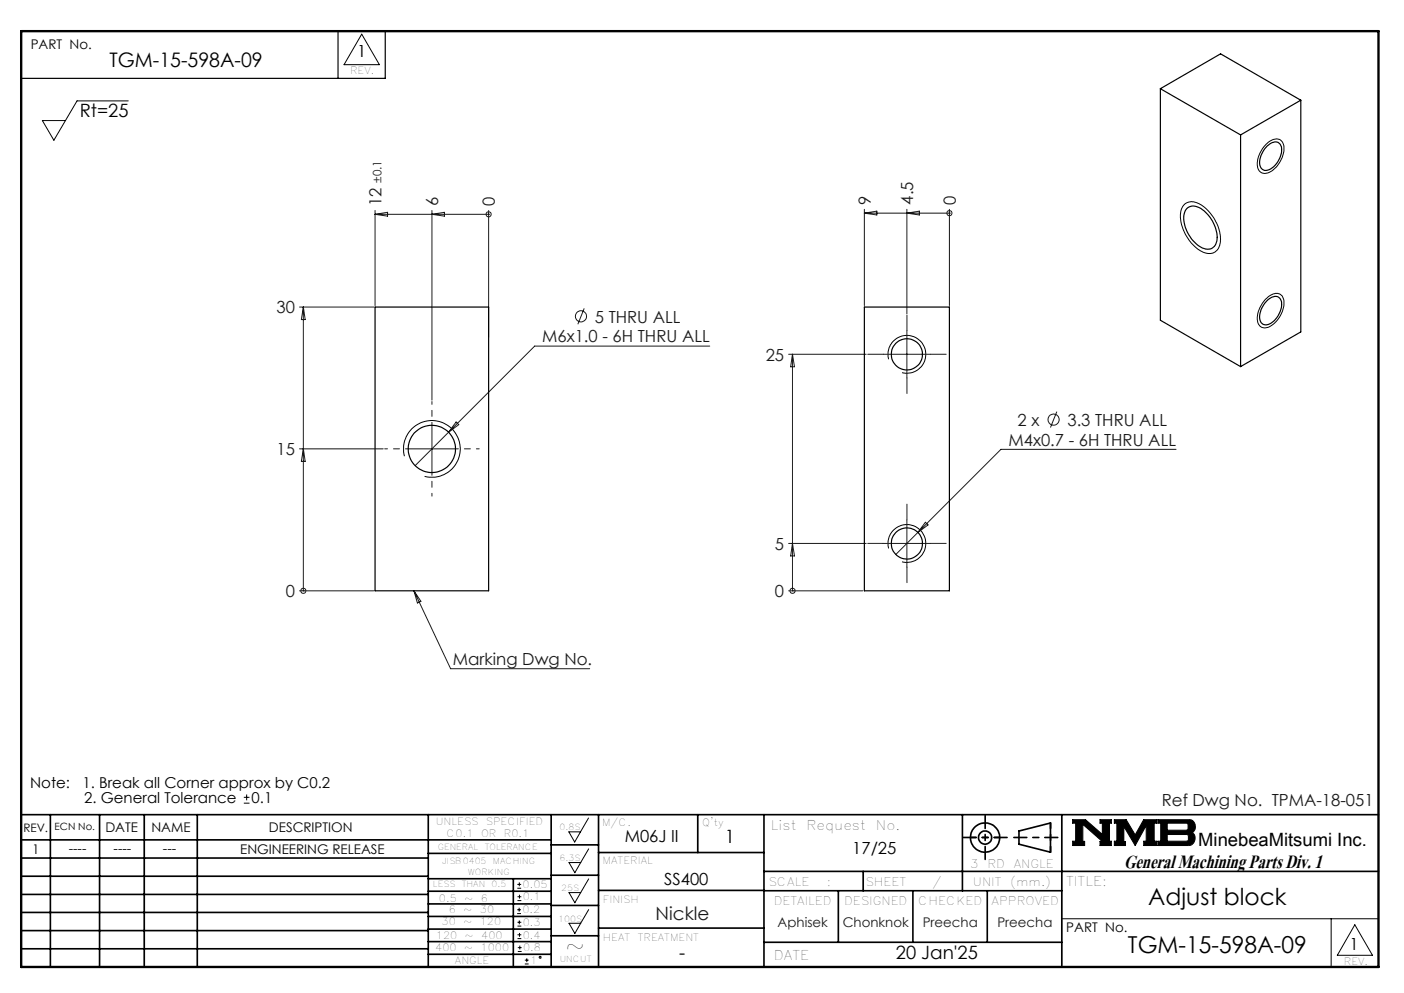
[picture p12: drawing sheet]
<svg xmlns="http://www.w3.org/2000/svg" width="297mm" height="210mm" viewBox="0 0 297 210" stroke-linecap="round" stroke-linejoin="round" font-family="sans-serif">
<g fill="none" stroke="#000" stroke-width=".21">
<path d="M76.5 7.2l3.8 6.5h-7.5zM27.1 21.3h-10.8l-4.9 8.4-2.4-4.2h4.9M267.8 30.5a2.42 2.42 0 0 1 3.2-.7 4 4 0 0 1-.3 4.6 3.6 3.6 0 0 1-3.8 2.2 2.69 2.69 0 0 1-.7-3.4l.9-1.8zM250.4 43.4a2.74 2.74 0 0 1 3.8 0 8.8 8.8 0 0 1 3.8 8.5 2.41 2.41 0 0 1-3.8 1.3 8.8 8.8 0 0 1-4.3-8.8zM188 76a4 4 0 0 1 3.5-5.1 4 4 0 0 1 4.3 4.3 4 4 0 0 1-5 3.6M267.6 63.4a2.63 2.63 0 0 1 3.3-1.1 3.4 3.4 0 0 1 .1 4 4.7 4.7 0 0 1-3.6 3 1.9 1.9 0 0 1-1.4-2.5l.5-1.8zM85.5 96.5a6 6 0 0 1 5.3-7.5 6 6 0 0 1 6.5 6.5 6 6 0 0 1-7.5 5.2M188 116a4 4 0 0 1 3.5-5.1 4 4 0 0 1 4.3 4.4 4 4 0 0 1-5 3.5M51.6 169.9h1.2M51.6 168.6h1.2M52.2 168v1.3M120.3 175.9h2.5l-1.2 2.2z"/>
<path d="M124.5 173l-1.7 2.9M124.5 179.5l-1.7 2.9M226.9 173.3h2.7l3.6 3.2v-2.4h-.5v-.8h2.4v.8h-.4v3.8h.4v.9h-2.4v-.9h.5l-4.1-3.6v3.6h.3v.9h-2.5v-.9h.6v-3.8h-.6zM235.7 173.3h2.5l1.9 3.3 1.8-3.3h2.8v.8h-.5v3.8h.5v.9h-2.8v-.9h.6v-3.3l-2.4 4.2-2.4-4v3.2h.4v.8h-2.4v-.9h.6v-3.8h-.6zM244.9 173.3h6.6a1.47 1.47 0 0 1 1.3 1.2 1.47 1.47 0 0 1-.7 1.6 1.48 1.48 0 0 1 .7 1.6 1.48 1.48 0 0 1-1.4 1.1h-6.5v-.9h.6v-3.8h-.6zM246.9 174.1h4.1l.3 .2v1l-.3 .3h-4.1zM246.9 176.5h4.2l.3 .3v.8l-.4 .3h-4.1zM109.4 193.2h.8M109.4 192.4h.8M109.4 187.8h.8M109.4 187h.8M109.5 198.5h.8"/>
<path d="M109.5 197.7h.8M109.5 195.9h.8M109.5 195h.8M109.5 190.5h.8M109.5 189.6h.8M109.8 192v.8M109.9 194.7v.8M109.9 186.6v.8M109.9 189.2v.8M109.9 197.3v.8M110 200v.8M120.4 182.4h2.4l-1.2 2.2z"/>
<path d="M120.4 188.8h2.4l-1.2 2.1zM120.4 195.3h2.4l-1.2 2.1zM124.5 185.9l-1.7 2.9M124.5 192.4l-1.7 2.9M224.6 194.3h67M281.6 194.3v10.2M286.6 195.6l3.7 6.4h-7.4zM109.5 201.2h.8M109.5 200.4h.8M111 203.9h.8M111 203.1h.8M111.4 202.7v.8"/>
<circle cx="114.3" cy="202.5" r=".2"/>
</g>
<g fill="none" stroke="#000" stroke-width=".35">
<path d="M4.5 172.3h287.1M4.5 177.6h112.1M10.7 172.3v32.2M21.1 172.3v32.2M30.5 172.3v32.2M41.7 172.3v32.2M90.6 172.3v32.2M116.6 172.3v32.2M116.6 178.7h10M126.6 172.3v32.2M147.6 172.3v8M161.6 172.3v32.2"/>
<path d="M203.6 172.3v16.1M215.5 175.7l6.7-1.6v6.1l-6.7-1.7zM224.6 172.3v32.2M4.5 185.3h86.1M4.5 181.5h86.1M4.5 189.2h86.1M4.5 193h86.1M4.5 196.8h86.1M90.6 199.1h26M90.6 193.8h26M90.6 188.5h26M90.6 191.2h26"/>
<path d="M90.6 180.5h26M90.6 185.8h26M90.6 196.5h26M108.6 185.8v18.5M116.6 185.1h10M116.6 191.5h10M116.6 197.9h10M126.6 196.3h35M126.6 188.3h35M126.6 180.3h35M161.6 184.3h130M161.6 199.3h63"/>
<path d="M161.6 188.4h63M177.3 188.4v10.9M182.6 184.3v4.1M193.1 188.4v10.9M208.8 188.4v10.9M4.5 200.7h86.1M90.6 201.8h26"/>
<circle cx="208.4" cy="177.1" r="3.1"/>
<circle cx="208.4" cy="177.1" r="1.4"/>
</g>
<path d="M4.5 6.6h287.1" fill="none" stroke="#000" stroke-width=".21" stroke-dasharray="6.3 1.3 1.3 1.3" stroke-dashoffset="1.9"/>
<g fill="none" stroke="#000" stroke-width=".25">
<path d="M71.5 6.6v10M81.5 6.6v10h-77M245.5 18.8v48.9l16.9 9.8M245.5 18.8l16.9 9.7M245.5 18.8l12.7-7.4 17 9.8M262.4 28.5v49M268 30.9a1.96 1.96 0 0 1 2.7-.5 3.7 3.7 0 0 1-.8 4.3 2.45 2.45 0 0 1-2.8 1.2 2.63 2.63 0 0 1-.2-3.4zM275.2 21.2l-12.8 7.3M275.2 21.2v49l-12.8 7.3M251.1 44.1a2.68 2.68 0 0 1 3.6 .5 7.7 7.7 0 0 1 2.7 6.3 2.06 2.06 0 0 1-3.4 1.4 7.4 7.4 0 0 1-3.5-7.1zM79.3 64.9h24.1v60h-24.1zM182.8 64.9h18v60h-18z"/>
<path d="M268 63.6a1.96 1.96 0 0 1 2.7-.5 3.7 3.7 0 0 1-.8 4.3 2.45 2.45 0 0 1-2.8 1.1 2.67 2.67 0 0 1-.2-3.4z"/>
<circle cx="191.8" cy="74.9" r="3.3"/>
<circle cx="91.3" cy="94.9" r="5"/>
<circle cx="191.8" cy="114.9" r="3.3"/>
</g>
<path d="M205.3 177.1h6.2M222.2 174v6.2" fill="none" stroke="#000" stroke-width=".35" stroke-dasharray="15.2 1.3 1.3 1.3" stroke-dashoffset="14.1"/>
<path d="M203.8 177.1h9.2M208.4 172.5v9.2M214.5 177.1h9.3" fill="none" stroke="#000" stroke-width=".35" stroke-dasharray="15.2 1.3 1.3 1.3" stroke-dashoffset="12.5"/>
<path d="M4.5 6.6h287.1v197.9h-287.1z" fill="none" stroke="#000" stroke-width=".5"/>
<path d="M226.9 173.3v.8h.6v3.8h-.6v.9h2.5v-.9h-.3v-3.6l4.1 3.6h-.5v.9h2.4v-.9h-.4v-3.8h.4v-.8h-2.4v.8h.5v2.4l-3.6-3.2zM235.7 173.3v.8h.6v3.8h-.6v.9h2.4v-.8h-.4v-3.2l2.4 4 2.4-4.2v3.3h-.6v.9h2.8v-.9h-.5v-3.8h.5v-.8h-2.8l-1.8 3.3-1.9-3.3zM246.9 176.5h4.2l.3 .2v1l-.3 .2h-4.2zM244.9 173.3v.8h.6v3.8h-.6v.9h6.9l.7-.5 .3-.9-.1-.7-.6-.6a1.48 1.48 0 0 0 .7-1.6 1.48 1.48 0 0 0-1.3-1.2zM246.9 174.1h4.1l.3 .2v1.1l-.2 .2h-4.2z" fill-rule="evenodd" fill="#000"/>
<g fill="none" stroke="#191924" stroke-width=".21">
<path d="M79.3 45.3h24.1M79.3 44.5v20.1M79.3 45.3l2.7-.4v.8zM91.4 44.5v40.1M91.4 45.3l2.6-.4v.8zM103.4 45.3h.1M103.4 44.5v26.8M182.8 45.1h18M182.8 44.3v20.3M182.8 45.1l2.7-.4v.8zM191.8 44.3v22M191.8 45.1l2.7-.4v.8z"/>
<path d="M200.8 45.1h.1M200.8 44.3v20.3M63.4 64.9h15.7M64.2 64.9v60M64.2 64.9l.4 2.7h-.9zM123.6 65.2l-1.4 3.4M150.1 73.2h-37l-25.3 25.3M166.8 74.9h16.4M167.6 74.9v50M167.6 74.9l.5 2.7h-.8zM186.8 74.9h10M191.8 69.9v10"/>
<path d="M63.4 94.9h17.7M64.2 94.9l.4 2.7h-.9zM86.4 94.9h9.9M91.4 89.9v10M96.5 89.2l.5 .6-2.1 1.6zM223.6 87.1l-1.4 3.3M248.8 95h-37.1l-22.2 22.3M166.8 114.9h16.4M167.6 114.9l.5 2.7h-.8zM186.8 114.9h10M191.8 110v9.9M195.8 110.4l.5 .6-2.1 1.6z"/>
<path d="M63.4 124.9h15.7M64.2 124.9h.1M87.6 124.9l7.7 16.5h29.4M87.6 124.9l1.4 2.3-.7 .3zM166.8 124.9h15.7M167.6 124.9h.1"/>
<circle cx="103.4" cy="45.3" r=".54"/>
<circle cx="200.8" cy="45.1" r=".54"/>
<circle cx="122.9" cy="66.9" r="1.17"/>
<circle cx="222.9" cy="88.8" r="1.18"/>
<circle cx="64.2" cy="125" r=".54"/>
<circle cx="167.7" cy="124.9" r=".55"/>
</g>
<path d="M186.9 74.9h-3.3M191.9 69.9v-3.3M191.9 79.9v3.3M196.9 74.9h3.3M186.9 114.9h-3.3M191.9 109.9v-3.3M191.9 119.9v3.3M196.9 114.9h3.3" fill="none" stroke="#191924" stroke-width=".21" stroke-dasharray="15.2 1.3 1.3 1.3"/>
<path d="M86.4 94.9h-5M91.4 89.9v-5M91.4 99.9v5M96.4 94.9h5" fill="none" stroke="#191924" stroke-width=".21" stroke-dasharray="15.2 1.3 1.3 1.3" stroke-dashoffset="14.6"/>
<text font-size="6.2" x="237.8" y="183.6">General Machining Parts Div. 1</text>
<g font-size="4.9">
<text x="242.9" y="191.4">Adjust block</text>
<text x="119.6" y="201.8">~</text>
<text x="238.6" y="201.5">TGM-15-598A-09</text>
</g>
<text font-size="4.2" x="23.2" y="14.3">TGM-15-598A-09</text>
<g font-size="3.9">
<text x="16.9" y="24.6">Rt=25</text>
<text x="153.3" y="178.4">1</text>
<text x="253.5" y="178.9">MinebeaMitsumi Inc.</text>
<text x="143.7" y="202.9">-</text>
<text x="189.5" y="202.9">20 Jan'25</text>
</g>
<text font-size="3.9" fill="#191924" x="138.7" y="194.6">Nickle</text>
<g font-size="3.5">
<text x="75.6" y="12.1">1</text>
<text x="132.1" y="178.2">M06J II</text>
<text x="180.3" y="180.5">17/25</text>
<text x="140.5" y="187.2">SS400</text>
<text x="285.5" y="200.9">1</text>
</g>
<g font-size="3.5" fill="#191924">
<text x="80.7" y="43.5" transform="rotate(-90 80.7 43.5)">12</text>
<text x="92.7" y="43.5" transform="rotate(-90 92.7 43.5)">6</text>
<text x="104.7" y="43.5" transform="rotate(-90 104.7 43.5)">0</text>
<text x="184.2" y="43.3" transform="rotate(-90 184.2 43.3)">9</text>
<text x="193.2" y="43.3" transform="rotate(-90 193.2 43.3)">4.5</text>
<text x="202.2" y="43.3" transform="rotate(-90 202.2 43.3)">0</text>
<text x="58.5" y="66.3">30</text>
<text x="125.8" y="68.2">5 THRU ALL</text>
<text x="114.7" y="72.4">M6x1.0 - 6H THRU ALL</text>
<text x="162" y="76.3">25</text>
<text x="213.3" y="94.3">M4x0.7 - 6H THRU ALL</text>
<text x="215.2" y="90.1">2 x</text>
<text x="225.8" y="90.1">3.3 THRU ALL</text>
<text x="58.5" y="96.3">15</text>
<text x="163.9" y="116.3">5</text>
<text x="60.4" y="126.3">0</text>
<text x="163.9" y="126.3">0</text>
<text x="95.8" y="140.6">Marking Dwg No.</text>
<text x="245.8" y="170.5">Ref Dwg No. TPMA-18-051</text>
</g>
<g font-size="3.2">
<text x="6.4" y="166.6">Note:</text>
<text x="17.5" y="166.6">1. Break all Corner approx by C0.2</text>
<text x="17.8" y="169.8">2. General Tolerance</text>
<text x="53.2" y="169.8">0.1</text>
</g>
<g font-size="2.8">
<text x="6.5" y="10.4">PART No.</text>
<text x="22.3" y="175.9">DATE</text>
<text x="32" y="175.9">NAME</text>
<text x="56.9" y="175.9">DESCRIPTION</text>
<text x="163.1" y="175.4">List</text>
<text x="170.6" y="175.4">Request</text>
<text x="185.3" y="175.4">No.</text>
<text x="6.8" y="180.6">1</text>
<text x="14.5" y="180.3">----</text>
<text x="24" y="180.3">----</text>
<text x="34.5" y="180.3">---</text>
<text x="50.8" y="180.7">ENGINEERING RELEASE</text>
<text x="225.5" y="187.3">TITLE:</text>
<text x="225.6" y="197.2">PART No.</text>
<text x="163.7" y="203">DATE</text>
</g>
<g font-size="2.8" fill="#191924">
<text x="164.5" y="196.1">Aphisek</text>
<text x="178.3" y="196.1">Chonknok</text>
<text x="195.2" y="196.1">Preecha</text>
<text x="211" y="196.1">Preecha</text>
</g>
<text font-size="2.5" fill="#191924" x="80.7" y="38.6" transform="rotate(-90 80.7 38.6)">±0.1</text>
<g font-size="2.5">
<text x="4.9" y="175.9">REV.</text>
<text x="205.2" y="183.6">3</text>
<text x="208.9" y="183.6">RD</text>
<text x="214.4" y="183.6">ANGLE</text>
<text x="162.5" y="187.3">SCALE</text>
<text x="163.7" y="191.5">DETAILED</text>
<text x="174.9" y="187.3">:</text>
<text x="178.6" y="191.5">DESIGNED</text>
<text x="183.1" y="187.3">SHEET</text>
<text x="194.2" y="191.5">CHECKED</text>
<text x="197.2" y="187.3">/</text>
<text x="205.8" y="187.3">UNIT</text>
<text x="209.8" y="191.5">APPROVED</text>
<text x="213.7" y="187.3">(mm.)</text>
</g>
<g font-size="2.1">
<text x="74.1" y="15.7">REV.</text>
<text x="11.6" y="175.6">ECN No.</text>
<text x="92.2" y="174.5">UNLESS</text>
<text x="94.5" y="177.1">C0.1</text>
<text x="101.8" y="177.1">OR</text>
<text x="102.8" y="174.5">SPECIFIED</text>
<text x="106.6" y="177.1">R0.1</text>
<text x="127.3" y="174.7">M/C.</text>
<text x="148.6" y="174.8">Q'ty</text>
<text x="127.5" y="182.8">MATERIAL</text>
<text x="92.8" y="190.8">0.5</text>
<text x="98.2" y="190.8">~</text>
<text x="101.7" y="190.8">6</text>
<text x="110.6" y="187.8">0.05</text>
<text x="110.6" y="190.4">0.1</text>
<text x="127.6" y="190.9">FINISH</text>
<text x="93.4" y="195.7">30</text>
<text x="94.9" y="193">6</text>
<text x="98" y="195.7">~</text>
<text x="98" y="193">~</text>
<text x="101.5" y="195.7">120</text>
<text x="101.5" y="193">30</text>
<text x="110.5" y="193.2">0.2</text>
<text x="110.6" y="195.9">0.3</text>
<text x="92.1" y="201.1">400</text>
<text x="92.2" y="198.6">120</text>
<text x="96.2" y="203.9">ANGLE</text>
<text x="98.2" y="201.1">~</text>
<text x="98.3" y="198.6">~</text>
<text x="101.7" y="201.1">1000</text>
<text x="101.8" y="198.6">400</text>
<text x="110.6" y="198.5">0.4</text>
<text x="110.7" y="201.2">0.8</text>
<text x="112.1" y="203.9">1</text>
<text x="127.6" y="199">HEAT</text>
<text x="134.9" y="199">TREATMENT</text>
<text x="284.3" y="204.1">REV.</text>
</g>
<g font-size="1.8">
<text x="92.6" y="179.7">GENERAL</text>
<text x="102.5" y="179.7">TOLERANCE</text>
<text x="118.4" y="175.6">0.8S</text>
<text x="93.5" y="182.6">JISB0405</text>
<text x="99" y="185">WORKING</text>
<text x="104.3" y="182.6">MACHING</text>
<text x="118.4" y="182.1">6.3S</text>
<text x="91.6" y="187.6">LESS</text>
<text x="97.7" y="187.6">THAN</text>
<text x="104" y="187.6">0.5</text>
<text x="118.7" y="188.4">25S</text>
<text x="118.1" y="194.9">100S</text>
<text x="118.4" y="203.4">UNCUT</text>
</g>
</svg>
